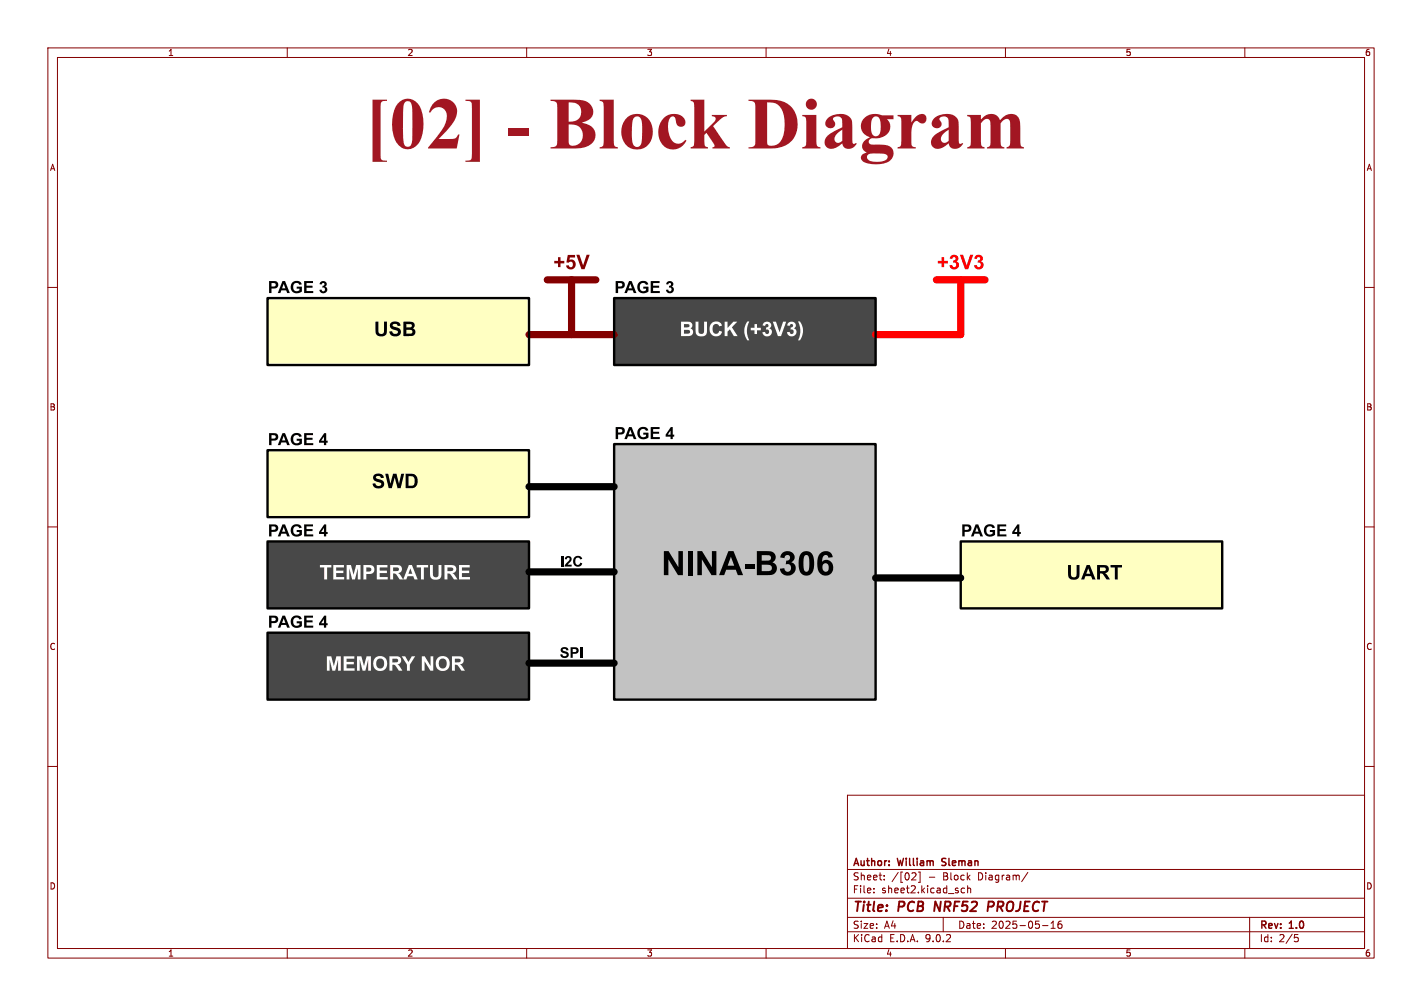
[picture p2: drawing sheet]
<svg xmlns="http://www.w3.org/2000/svg" width="297mm" height="210mm" viewBox="0 0 297 210" stroke-linecap="round" stroke-linejoin="round" font-family="sans-serif">
<g fill="none" stroke="#840000" stroke-width=".21">
<path d="M10 10h277v190h-277zM12 12h273v186h-273zM60 10v2M110 10v2M160 10v2M210 10v2M260 10v2M10 60h2M285 60h2M10 110h2M285 110h2M10 160h2"/>
<path d="M177 166h108v32h-108zM285 160h2M60 198v2M110 198v2M160 198v2M177 194.5h108M177 191.5h108M177 187.5h108M177 181.5h108M182.5 186.3v.1M182.5 185.5v.1M184.7 183.6v.1"/>
<path d="M184.7 182.8v.1M190.7 182.2l.5 .1 .1 .3-.9 1.1h.9M191.8 182.1h.4v2.1h-.4M197 191.5v3M200.8 186.3l.2 .1 .5-.1M201.5 185.5l-.5-.1-.2 .1M202.1 185.5l.2-.1 .4 .1v.9M202.1 184.9v1.5M210 198v2M214.7 182.1l-1.3 2M217.7 193.2h1.2M219.5 193.8h.9"/>
<path d="M219.5 192.7l.5-.4v1.5M221.7 192.3l-.5 .1a1.01 1.01 0 0 0 0 1.4l.5-.1 .1-.5-.3-.3h-.4l-.1 .3M260 198v2M261 191.5v6.5M270.4 195.1h.7M270.5 195.7h.4l.3 .3-.2 .5-.5 .1"/>
</g>
<path d="M195.4 188.2l-.3 2M207.3 188.2h-.8l-.2 2M207.3 189.2l-.9 .1" fill="none" stroke="#840000" stroke-width=".4"/>
<path d="M196.8 179.3v.5M196.7 180.6l.2 .1" fill="none" stroke="#840000" stroke-width=".3"/>
<path d="M55.9 94h54.6v14h-54.6z" fill="#ffffc2"/>
<path d="M55.9 132.1h54.6v14h-54.6z" fill="#484848"/>
<path d="M128.3 92.7h54.6v53.4h-54.6z" fill="#c2c2c2"/>
<path d="M200.7 113h54.6v14h-54.6z" fill="#ffffc2"/>
<path d="M55.9 113h54.6v14h-54.6z" fill="#484848"/>
<path d="M55.9 62.2h54.6v14h-54.6z" fill="#ffffc2"/>
<path d="M128.3 62.2h54.6v14h-54.6z" fill="#484848"/>
<path d="M200.7 58.4v11.5h-17.8" fill="none" stroke="#f00" stroke-width="1.5"/>
<path d="M119.4 58.4v11.5M110.5 69.9h17.8" fill="none" stroke="#840000" stroke-width="1.5"/>
<path d="M110.5 101.6h17.8M110.5 119.4h17.8M110.5 138.4h17.8M182.9 120.7h17.8" fill="none" stroke="#000" stroke-width="1.5"/>
<path d="M55.9 62.2h54.6v14h-54.6zM128.3 62.2h54.6v14h-54.6zM55.9 94h54.6v14h-54.6zM128.3 92.7h54.6v53.4h-54.6zM55.9 113h54.6v14h-54.6zM200.7 113h54.6v14h-54.6zM55.9 132.1h54.6v14h-54.6z" fill="none" stroke="#000" stroke-width=".5"/>
<g font-size="15.3" fill="#a21622">
<text x="76.2" y="32.9">[02]</text>
<text x="105.7" y="32.9">- BlockDiagram</text>
</g>
<text font-size="7" x="138.1" y="121.9">NINA-B306</text>
<text font-size="4.2" fill="#840000" x="115.6" y="57.3">+5V</text>
<text font-size="4.2" fill="#f00" x="195.7" y="57.3">+3V3</text>
<g font-size="4.2">
<text x="78.1" y="71.3">USB</text>
<text x="77.7" y="103">SWD</text>
<text x="222.8" y="122.1">UART</text>
</g>
<g font-size="4.2" fill="#fff">
<text x="141.9" y="71.3">BUCK (+3V3)</text>
<text x="66.7" y="122.1">TEMPERATURE</text>
<text x="68" y="141.1">MEMORY NOR</text>
</g>
<g font-size="3.5">
<text x="55.9" y="62.1">PAGE 3</text>
<text x="128.3" y="62.1">PAGE 3</text>
<text x="55.9" y="93.9">PAGE 4</text>
<text x="128.3" y="92.6">PAGE 4</text>
<text x="55.9" y="112.9">PAGE 4</text>
<text x="200.7" y="112.9">PAGE 4</text>
<text x="55.9" y="132">PAGE 4</text>
</g>
<g font-size="3.1">
<text x="117" y="119.1">I2C</text>
<text x="116.9" y="138.1">SPI</text>
</g>
<g font-size="2.8" fill="#840000">
<text x="178" y="190.9">Title:</text>
<text x="187.7" y="190.9">PCB</text>
<text x="196" y="190.9">NRF52</text>
<text x="207.9" y="190.9">PROJECT</text>
</g>
<g font-size="2.1" fill="#840000">
<text x="178" y="184">Sheet:</text>
<text x="178" y="181.2">Author:</text>
<text x="186.2" y="184">/[02]</text>
<text x="187.6" y="181.2">William</text>
<text x="194" y="184">-</text>
<text x="197.1" y="184">Block</text>
<text x="197.4" y="181.2">Sleman</text>
<text x="204.6" y="184">Diagram/</text>
<text x="178" y="186.7">File:</text>
<text x="184.1" y="186.7">sheet2.kicad_sch</text>
<text x="178" y="196.9">KiCad</text>
<text x="178" y="194.1">Size:</text>
<text x="184.7" y="194.1">A4</text>
<text x="185.7" y="196.9">E.D.A.</text>
<text x="193.3" y="196.9">9.0.2</text>
<text x="200" y="194.1">Date:</text>
<text x="207" y="194.1">2025-05-16</text>
<text x="263" y="194.3">Rev:</text>
<text x="263" y="196.9">Id:</text>
<text x="267.1" y="196.9">2/5</text>
<text x="269.4" y="194.3">1.0</text>
</g>
<g font-size="1.8" fill="#840000">
<text x="35" y="11.9">1</text>
<text x="85" y="11.9">2</text>
<text x="135" y="11.9">3</text>
<text x="185" y="11.9">4</text>
<text x="235" y="11.9">5</text>
<text x="285" y="11.9">6</text>
<text x="10.3" y="35.9">A</text>
<text x="285.3" y="35.9">A</text>
<text x="10.3" y="85.9">B</text>
<text x="285.3" y="85.9">B</text>
<text x="10.3" y="135.9">C</text>
<text x="285.3" y="135.9">C</text>
<text x="10.3" y="185.9">D</text>
<text x="285.3" y="185.9">D</text>
<text x="35" y="199.9">1</text>
<text x="85" y="199.9">2</text>
<text x="135" y="199.9">3</text>
<text x="185" y="199.9">4</text>
<text x="235" y="199.9">5</text>
<text x="285" y="199.9">6</text>
</g>
</svg>
